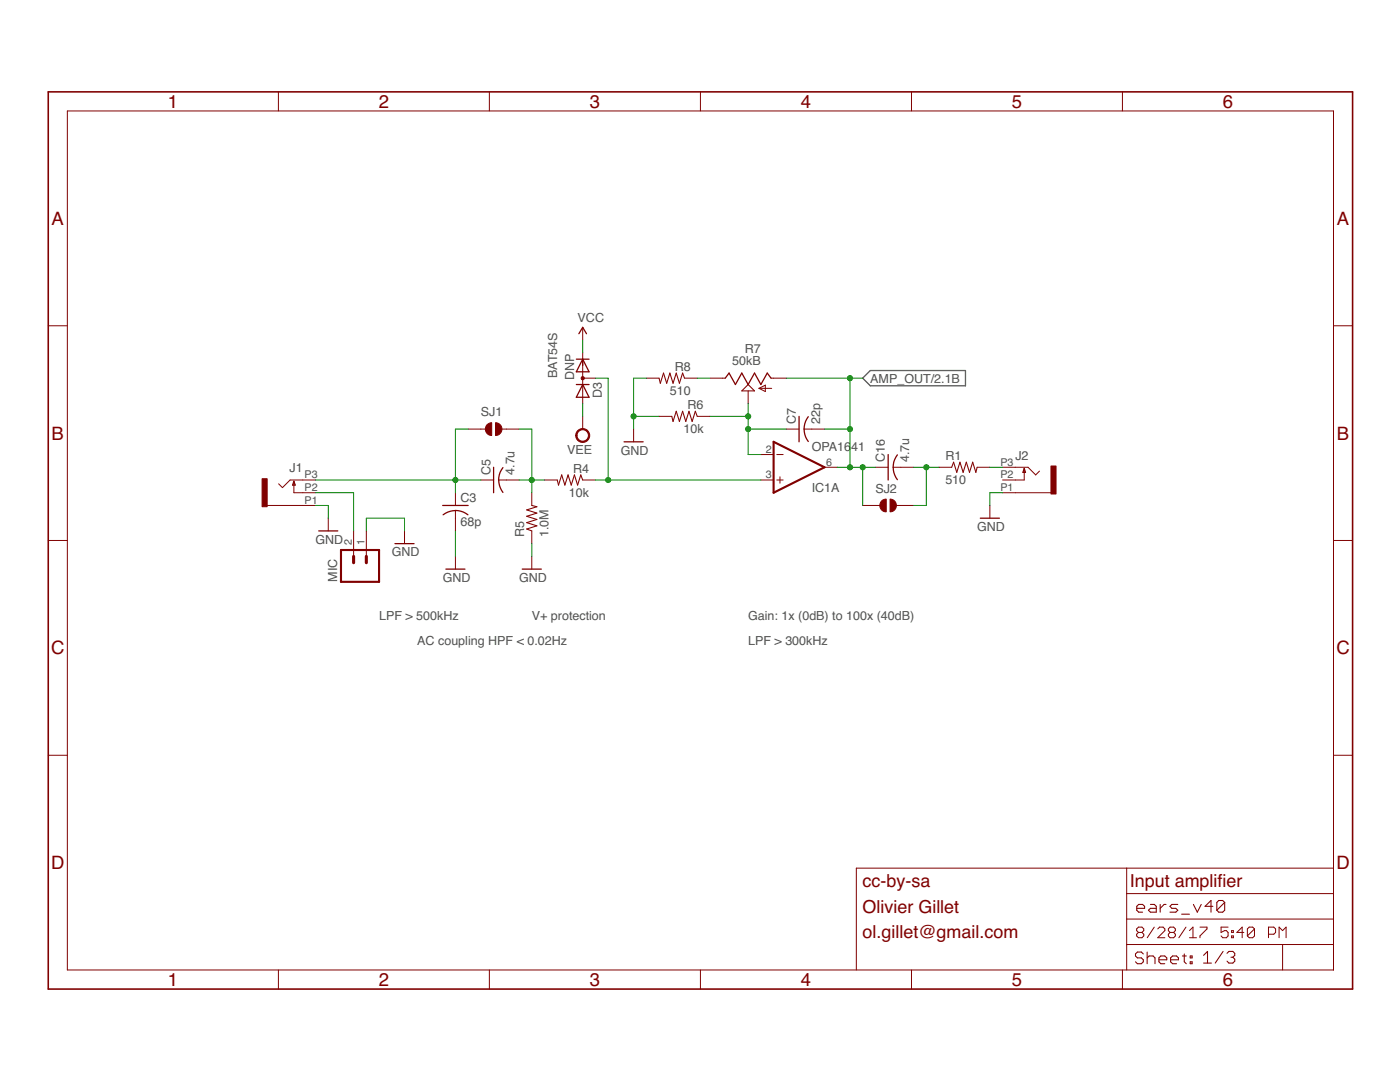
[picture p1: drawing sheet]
<svg xmlns="http://www.w3.org/2000/svg" width="279mm" height="216mm" viewBox="0 0 279 216" stroke-linecap="round" stroke-linejoin="round" font-family="sans-serif">
<path d="M172.2 75.5l1.5-1.6h19v3.1h-19z" fill="none" stroke="#505050" stroke-width=".25"/>
<g fill="none" stroke="#800000" stroke-width=".25">
<path d="M115 71.7h2.6M115 76.7h2.6M115.5 66.6l.8-1.3 .8 1.3M116.3 71.7l1.3 2.5h-2.6zM116.3 76.7l1.3 2.6h-2.6zM144.7 75.5l.8-1.1 1.3 2.3 1.2-2.3 1.3 2.3 1.3-2.3 1.2 2.3 1.3-2.3 .8 1.1M58.7 96l.2 .8h-.5zM98.5 93.2v5.1M99.5 95.8l.2 1 .7 1.5M100.4 93.3a3.9 3.9 0 0 0-.9 2.5M124.5 88.2h3.9M159.5 83.1v5.1"/>
<path d="M160.5 85.6l.1 1.1 .7 1.4M161.3 83.1l-.5 1-.3 1.5M177.2 90.7v5.1M179.1 90.8a4 4 0 0 0 0 4.9M204.4 93.5l.3 .8h-.5zM63.6 105.9h3.8M78.8 108.5h3.8M88.3 100.9h5.1M89 113.6h3.8M90.9 101.9l1.6 .3 .9 .5M90.9 101.9l-1.6 .3-.9 .5M104.2 113.6h3.8"/>
<path d="M195.6 103.4h3.9"/>
</g>
<g fill="none" stroke="#800000" stroke-width=".2">
<path d="M55.6 18.3v3.8M97.7 18.3v3.8M139.8 18.3v3.8M181.9 18.3v3.8M224 18.3v3.8M13.4 22.1h252.7v171.4h-252.7zM9.6 65h3.8M116.3 75.5h2.5M116.3 65.3v2.6M116.3 70.4v10.1M129 75.5h2.5M136.6 75.5h2.5"/>
<path d="M141.7 75.5h3M149.3 78v2.5M151.5 77.5h2.5M151.5 77.5l1.2-.6v1.2zM153.9 75.5h3M266.1 65h3.8M58.7 96v2.3h4.3M63 95.8h-5.1l-1.5 1.5-.8-.8M90.9 98.3v2.6M93.4 85.6h3.5M96 95.8h2.5M99.5 95.8h4.1"/>
<path d="M100.2 85.6h3.4M106.1 98.3v2.6M108.7 95.8h2.5M116.3 95.8h2.5M116.3 83.1v2.5M126.4 85.6v2.6M131.5 83.1h2.6M139.1 83.1h2.6M151.8 95.8h2.6M151.8 90.7h2.6M155 95.8h1.3M155 90.7h1.3"/>
<path d="M155.7 95.1v1.3M156.9 85.6h2.6M160.5 85.6h4M164.5 93.2h2.6M174.7 93.2h2.5M178.3 93.2h4M187.4 93.2h2.5M195 93.2h2.5M200.1 93.2h5.1l1.5 1.6 .8-.8M200.1 98.3h9.6M204.4 93.5v2.3h-4.3M9.6 107.8h3.8"/>
<path d="M53.3 100.9h9.7M65.5 103.4v2.5M70.6 105.9v5.1M73.1 105.9v5.1M80.7 105.9v2.6M90.9 101.9v4M90.9 111v2.6M106.1 105.9v2.6M106.1 111v2.6M172.2 100.9h3.4M178.9 100.9h3.4M197.5 100.9v2.5"/>
<path d="M266.1 107.8h3.8M9.6 150.7h3.8M266.1 150.7h3.8M224.9 173.2v20.3M224.9 178.3h41.2M266.1 173.2h-95.2v20.3M55.6 193.5v3.9M97.7 193.5v3.9M139.8 193.5v3.9M181.9 193.5v3.9M224 193.5v3.9M224.9 188.5h41.2"/>
<path d="M224.9 183.4h41.2M227.2 186.1l-.4-.4v-.3l.4-.4h.7l.4 .4v.3l-.4 .4M227.2 186.1l-.4 .3v.4l.4 .3h.7l.4-.3v-.4l-.4-.3M227.2 186.1h.7M230.4 185l-1.4 2.1M231.1 185.4l.3-.4h.7l.4 .4v.3l-1.4 1.4h1.4M233.5 186.1l-.3-.4v-.3l.3-.4h.7l.4 .4v.3l-.4 .4M233.5 186.1l-.3 .3v.4l.3 .3h.7l.4-.3v-.4l-.4-.3M233.5 186.1h.7M236.7 185l-1.4 2.1M237.4 187.1h1.4M237.4 185.7l.7-.7v2.1"/>
<path d="M239.5 185h1.4v.4l-1.4 1.4v.3M245.1 185h-1.4v1.1l.7-.4h.4l.3 .4v.7l-.3 .3h-.8l-.3-.3M245.8 186.8h.3v.3h-.3zM245.8 185.7h.3v.4h-.3zM248.2 186.1h-1.4l1.1-1.1v2.1M250.4 185.4l-.4-.4h-.7l-.4 .4v1.4M250.4 185.4v1.4l-.4 .3h-.7l-.4-.3M250.4 185.4l-1.5 1.4M253.2 186.4h1l.4-.3v-.7l-.4-.4h-1v2.1M255.3 187.1v-2.1l.7 .7 .7-.7v2.1M256 188.5v5"/>
</g>
<g fill="#800000" stroke="#800000" stroke-width=".2">
<path d="M209.7 93h1.1v5.6h-1.1z"/>
<path d="M52.3 95.5h1v5.6h-1z"/>
</g>
<g fill="none" stroke="#800000" stroke-width=".21">
<path d="M131.5 75.5l.3 1 .6-2.1 .7 2.1 .6-2.1 .6 2.1 .7-2.1 .6 2.1 .6-2.1 .4 1.1M148 78l1.3-1.3 1.3 1.3zM111.2 95.8l.3 1 .6-2 .6 2 .7-2 .6 2 .6-2 .7 2 .6-2 .4 1M134.1 83.1l.2 1 .7-2 .6 2 .6-2 .7 2 .6-2 .6 2 .7-2 .3 1M189.9 93.2l.4-1 .6 2.1 .7-2.1 .6 2.1 .6-2.1 .7 2.1 .6-2.1 .7 2.1 .2-1.1M106.1 100.9l1 .2-2 .6 2 .7-2 .6 2 .7-2 .6 2 .6-2 .7 1 .3M226.9 181.3h1.5v-.5l-.4-.3h-.8l-.3 .3v.8l.3 .4h.8M228.2 190.4l-.4-.4h-.8l-.4 .4v.4l.4 .3h.8l.4 .4v.4l-.4 .4h-.8l-.4-.4M228.9 190v2.3M228.9 191.1l.4-.3h.8l.4 .3v1.2M229.6 180.5h.8l.4 .3v1.2h-1.2l-.4-.4 .4-.3h1.2M231.3 191.5h1.6v-.4l-.4-.3h-.8l-.4 .3v.8l.4 .4h.8"/>
<path d="M231.5 180.5v1.5M232.7 180.5h-.4l-.8 .8M233.6 191.5h1.6v-.4l-.4-.3h-.8l-.4 .3v.8l.4 .4h.8M235.1 180.5h-1.2l-.4 .3 .4 .5h.8l.4 .3-.4 .4h-1.2M235.8 182.4h1.6M236 190.8h.7M236.3 190.4v1.5l.4 .4M237.5 190.8h.4v.3h-.4zM237.5 191.9h.4v.4h-.4zM238.2 180.5l.8 1.5 .7-1.5M240.2 190.6l.8-.8v2.4M240.2 192.2h1.6"/>
<path d="M242.1 180.8h-1.6l1.2-1.1v2.3M244.1 189.8l-1.6 2.4M244.4 180.1v1.5l-.4 .4h-.8l-.4-.4M244.4 180.1l-.4-.4h-.8l-.4 .4v1.5M244.4 180.1l-1.6 1.5M244.9 190.2l.4-.4h.7l.4 .4v.4l-.4 .4M245.7 191h.3M246 191l.4 .4v.4l-.4 .4h-.7l-.4-.4"/>
</g>
<path d="M9.6 18.3h260.3v179.1h-260.3z" fill="none" stroke="#800000" stroke-width=".32"/>
<path d="M154.4 88.2l10.1 5-10.1 5.1zM68.1 109.7h7.5v6.4h-7.5z" fill="none" stroke="#800000" stroke-width=".42"/>
<path d="M70.6 111v1.3M73.1 111v1.3" fill="none" stroke="#800000" stroke-width=".61"/>
<g fill="#800000" stroke="#800000" stroke-width=".2">
<path d="M115.3 85.9a1.4 1.4 0 0 1 2.2 .3 1.4 1.4 0 0 1-.8 2 1.4 1.4 0 0 1-1.8-1.3h.2a1.15 1.15 0 0 1 1.7-1.1 1.15 1.15 0 0 1 .2 1.9 1.15 1.15 0 0 1-1.8-.5l-.1-.3h-.2z" fill-rule="evenodd"/>
<path d="M98.9 84.3a1.27 1.27 0 0 1 1.3 1.3 1.27 1.27 0 0 1-1.3 1.3z" fill-rule="evenodd"/>
<path d="M97.2 84.8l.5-.4 .4-.1v2.6a1.27 1.27 0 0 1-1.1-.8 1.27 1.27 0 0 1 .2-1.3z" fill-rule="evenodd"/>
<path d="M116.1 75.2h.4l.1 .3-.1 .2h-.4z" fill-rule="evenodd"/>
<path d="M177.6 99.6a1.27 1.27 0 0 1 1.3 1.3 1.27 1.27 0 0 1-1.3 1.2z" fill-rule="evenodd"/>
<path d="M175.9 100l.5-.3 .5-.1v2.5a1.27 1.27 0 0 1-1.2-.7 1.27 1.27 0 0 1 .2-1.4z" fill-rule="evenodd"/>
</g>
<g fill="none" stroke="#008000" stroke-width=".2">
<path d="M116.3 67.9v2.5M118.8 75.5h2.6v20.3M129 75.5h-2.6v10.1M139.1 75.5h2.6M156.9 75.5h15.3M169.6 75.5v17.7M63 98.3h7.6v7.6M63 95.8h33M93.4 85.6h-2.5v12.7M103.6 85.6h2.5v12.7M103.6 95.8h5.1M116.3 80.5v2.6"/>
<path d="M118.8 95.8h33M126.4 83.1h5.1M141.7 83.1h7.6M149.3 85.6h7.6M149.3 80.5v10.2h2.5M164.5 85.6h5.1M167.1 93.2h7.6M172.2 93.2v7.7M182.3 93.2h5.1M184.9 93.2v7.7h-2.6M197.5 93.2h2.6M200.1 98.3h-2.6v2.6"/>
<path d="M63 100.9h2.5v2.5M73.1 105.9v-2.5h7.6v2.5M90.9 105.9v5.1M106.1 108.5v2.5"/>
</g>
<g fill="#008000" stroke="#008000" stroke-width=".2">
<circle cx="126.4" cy="83.1" r=".51"/>
<circle cx="169.6" cy="85.6" r=".51"/>
<circle cx="169.6" cy="75.5" r=".51"/>
<circle cx="172.2" cy="93.2" r=".51"/>
<circle cx="169.6" cy="93.2" r=".51"/>
<circle cx="121.4" cy="95.8" r=".51"/>
<circle cx="90.9" cy="95.8" r=".51"/>
<circle cx="149.3" cy="85.6" r=".51"/>
<circle cx="149.3" cy="83.1" r=".51"/>
<circle cx="106.1" cy="95.8" r=".51"/>
<circle cx="184.9" cy="93.2" r=".51"/>
</g>
<g font-size="3.7" fill="#800000">
<text x="33.5" y="21.5">1</text>
<text x="75.6" y="21.5">2</text>
<text x="117.7" y="21.5">3</text>
<text x="159.8" y="21.5">4</text>
<text x="201.9" y="21.5">5</text>
<text x="244.1" y="21.5">6</text>
<text x="10.3" y="44.9">A</text>
<text x="266.8" y="44.9">A</text>
<text x="10.3" y="87.7">B</text>
<text x="266.8" y="87.7">B</text>
<text x="10.2" y="130.6">C</text>
<text x="266.7" y="130.6">C</text>
<text x="10.2" y="173.4">D</text>
<text x="266.7" y="173.4">D</text>
<text x="33.5" y="196.7">1</text>
<text x="75.6" y="196.7">2</text>
<text x="117.7" y="196.7">3</text>
<text x="159.8" y="196.7">4</text>
<text x="201.9" y="196.7">5</text>
<text x="244.1" y="196.7">6</text>
</g>
<g font-size="3.6" fill="#800000">
<text x="172.2" y="177">cc-by-sa</text>
<text x="225.5" y="177">Input amplifer</text>
<text x="243" y="177">i</text>
<text x="172.2" y="182.1">Olivier Gillet</text>
<text x="172.2" y="187.2">ol.gillet@gmail.com</text>
</g>
<g font-size="2.5" fill="#505050">
<text x="115.3" y="64.3">VCC</text>
<text x="148.6" y="70.4">R7</text>
<text x="111.2" y="75.5" transform="rotate(-90 111.2 75.5)">BAT54S</text>
<text x="114.6" y="75.9" transform="rotate(-90 114.6 75.9)">DNP</text>
<text x="134.7" y="74">R8</text>
<text x="146.2" y="72.9">50kB</text>
<text x="173.7" y="76.4">AMP_OUT/2.1B</text>
<text x="96" y="83.1">SJ1</text>
<text x="120.1" y="79.4" transform="rotate(-90 120.1 79.4)">D3</text>
<text x="133.7" y="78.8">510</text>
<text x="137.2" y="81.6">R6</text>
<text x="136.4" y="86.4">10k</text>
<text x="158.8" y="84.6" transform="rotate(-90 158.8 84.6)">C7</text>
<text x="162" y="89.9">OPA16</text>
<text x="163.7" y="84.6" transform="rotate(-90 163.7 84.6)">22p</text>
<text x="169.9" y="89.9">41</text>
<text x="57.8" y="94.3">J1</text>
<text x="97.9" y="94.8" transform="rotate(-90 97.9 94.8)">C5</text>
<text x="102.7" y="94.8" transform="rotate(-90 102.7 94.8)">4.7u</text>
<text x="113.2" y="90.6">VEE</text>
<text x="114.4" y="94.3">R4</text>
<text x="123.9" y="90.7">GND</text>
<text x="176.6" y="92.2" transform="rotate(-90 176.6 92.2)">C16</text>
<text x="181.4" y="92.2" transform="rotate(-90 181.4 92.2)">4.7u</text>
<text x="188.7" y="91.7">R1</text>
<text x="202.6" y="91.7">J2</text>
<text x="91.9" y="100.2">C3</text>
<text x="113.5" y="99.1">10k</text>
<text x="162" y="98.2">IC1A</text>
<text x="174.7" y="98.3">SJ2</text>
<text x="188.7" y="96.5">510</text>
<text x="91.9" y="105.1">68p</text>
<text x="104.6" y="107.2" transform="rotate(-90 104.6 107.2)">R5</text>
<text x="109.4" y="107.2" transform="rotate(-90 109.4 107.2)">1.0M</text>
<text x="195" y="105.9">GND</text>
<text x="63" y="108.5">GND</text>
<text x="78.2" y="111">GND</text>
<text x="67.3" y="116.1" transform="rotate(-90 67.3 116.1)">MIC</text>
<text x="88.4" y="116.1">GND</text>
<text x="103.6" y="116.1">GND</text>
<text x="75.7" y="123.7">LPF &gt; 500kHz</text>
<text x="106.1" y="123.7">V+ protection</text>
<text x="149.3" y="123.7">Gain: 1x (0dB) to 100x (40dB)</text>
<text x="83.3" y="128.8">AC coupling HPF &lt; 0.02Hz</text>
<text x="149.3" y="128.8">LPF &gt; 300kHz</text>
</g>
<g font-size="2.1" fill="#505050">
<text x="60.8" y="95.4">P3</text>
<text x="152.8" y="90.3">2</text>
<text x="152.8" y="95.4">3</text>
<text x="164.9" y="92.9">6</text>
<text x="199.7" y="92.9">P3</text>
<text x="199.7" y="95.4">P2</text>
<text x="60.8" y="100.5">P1</text>
<text x="60.8" y="98">P2</text>
<text x="199.7" y="98">P1</text>
<text x="70.2" y="108.7" transform="rotate(-90 70.2 108.7)">2</text>
<text x="72.8" y="108.7" transform="rotate(-90 72.8 108.7)">1</text>
</g>
</svg>
